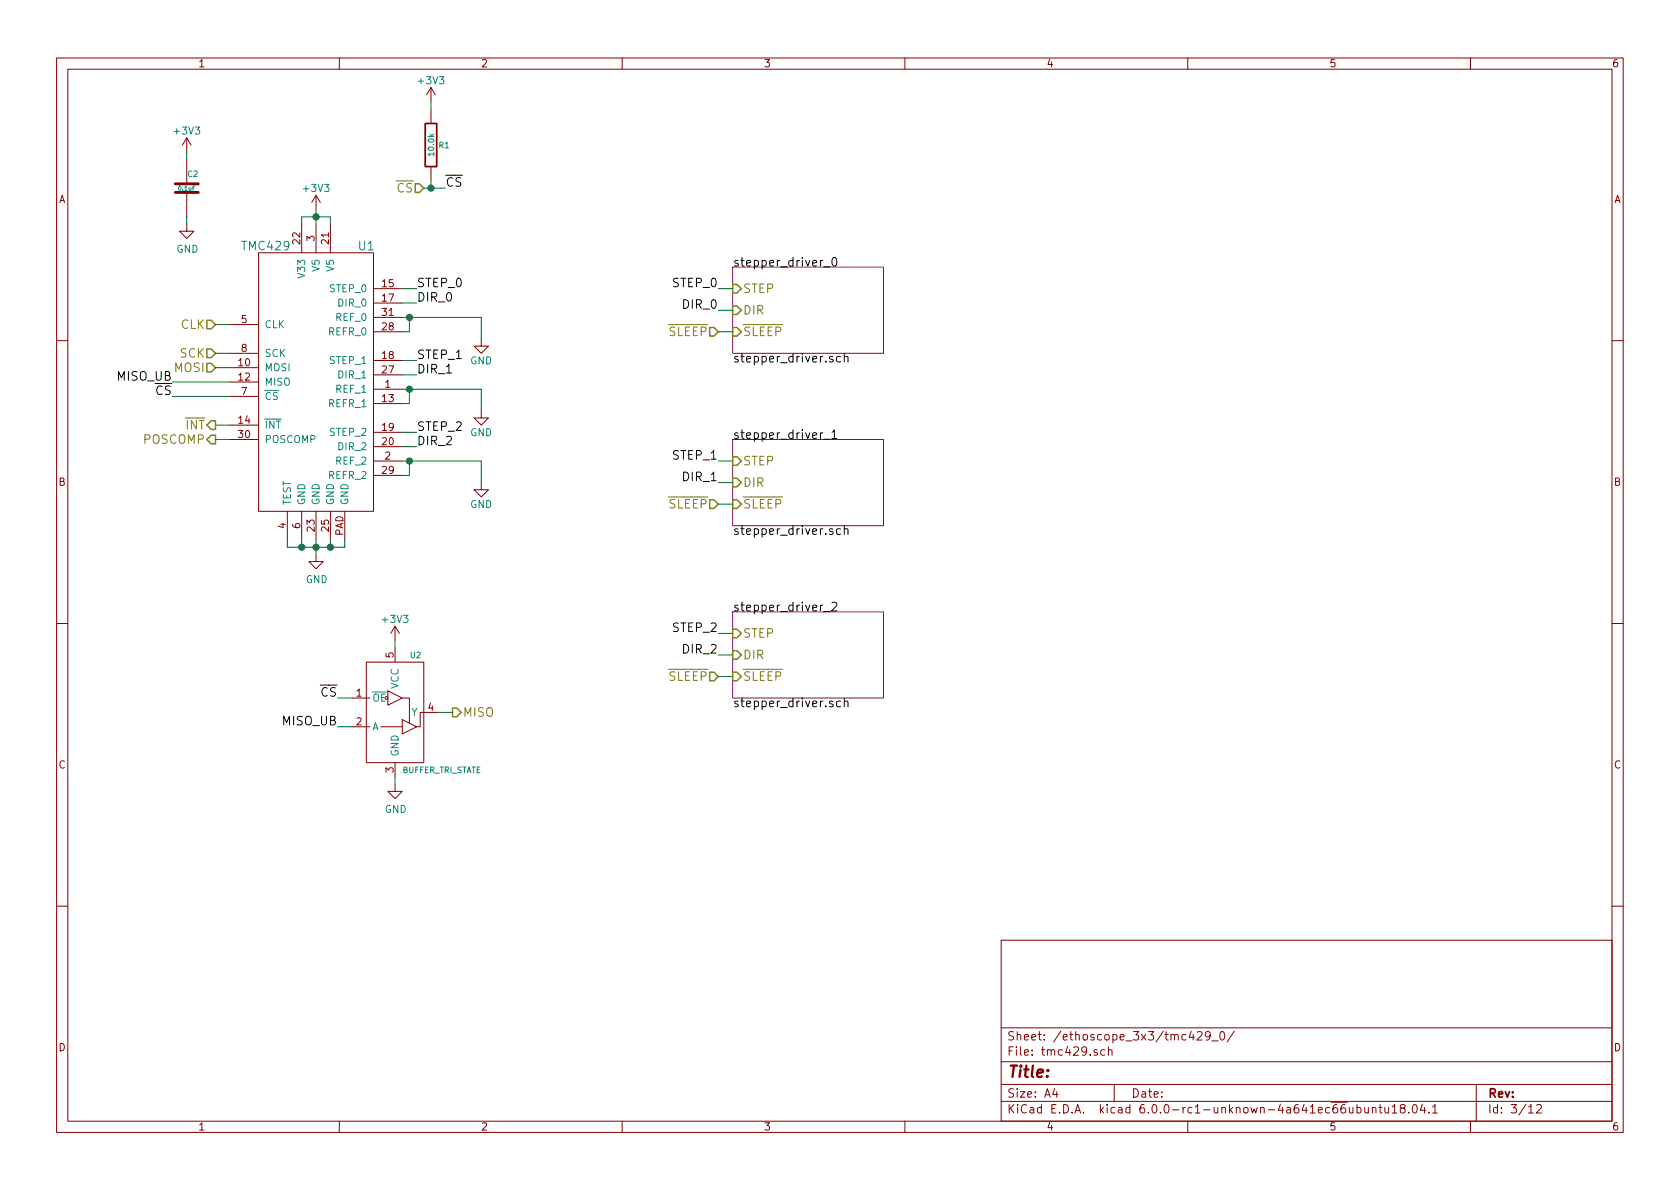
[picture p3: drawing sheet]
<svg xmlns="http://www.w3.org/2000/svg" width="297mm" height="210mm" viewBox="0 0 297 210" stroke-linecap="round" stroke-linejoin="round" font-family="sans-serif">
<g fill="none" stroke="#840000" stroke-width=".18">
<path d="M10 10.3h277v189.9h-277zM12 12.2h273v186.1h-273zM60 10.3v1.9M76.2 15.5v2.5M76.2 19.3v2.5M76.2 15.5l-.8 1.3M76.2 15.5l.8 1.3M110 10.3v1.9M160 10.3v1.9M210 10.3v1.9M260 10.3v1.9M33 39.6v1.3h1.3l-1.3 1.3-1.3-1.3h1.3"/>
<path d="M33 24.4v2.5M33 28.2v4.3M33 34v4.3M33 24.4l-.7 1.2M33 24.4l.8 1.2M53.3 39.6v5.1M55.9 34.5v2.6M55.9 39.6v5.1M55.9 34.5l-.8 1.3M55.9 34.5l.7 1.3M58.4 39.6v5.1M76.2 29.5v2.5"/>
<path d="M40.6 57.4h5.1M45.7 44.7h20.3v45.7h-20.3zM66 51h5.1M66 53.6h5.1M66 58.7h5.1M66 56.1h5.1M85.1 59.9v1.3h1.3l-1.3 1.3-1.3-1.3h1.3M10 60.2h2M40.6 65h5.1M40.6 67.6h5.1M40.6 75.2h5.1M40.6 77.7h5.1"/>
<path d="M40.6 70.1h5.1M40.6 62.5h5.1M66 68.8h5.1M66 71.4h5.1M66 63.7h5.1M66 76.4h5.1M66 79h5.1M66 66.3h5.1M85.1 72.6v1.3h1.3l-1.3 1.3-1.3-1.3h1.3M285 60.2h2M50.8 90.4v5.1M53.3 90.4v5.1"/>
<path d="M55.9 98v1.3h1.2l-1.2 1.3-1.3-1.3h1.3M55.9 90.4v5.1M58.4 90.4v5.1M61 90.4v5.1M66 81.5h5.1M66 84.1h5.1M85.1 85.3v1.3h1.3l-1.3 1.3-1.3-1.3h1.3M10 110.3h2M64.8 117.1h10.1v17.8h-10.1zM69.8 110.7v2.6M69.8 114.5v2.6M69.8 110.7l-.7 1.3"/>
<path d="M69.8 110.7l.8 1.3M285 110.3h2M62.2 128.5h3.2M62.2 123.4h3.2M67.3 128.5h3.8M68.6 122.2l2.5 1.2-2.5 1.3zM69.8 138.7v1.2h1.3l-1.3 1.3-1.2-1.3h1.2M69.8 134.9v2.5M71.1 123.4h1.3v4.5M71.1 127.2l2.6 1.3-2.6 1.3zM77.5 126h-3.2v2.5h-.6M10 160.2h2"/>
<path d="M177 166.3h108v32h-108zM285 160.2h2M60 198.3v1.9M110 198.3v1.9M160 198.3v1.9M177 194.8h108M177 191.8h108M177 187.8h108M177 181.8h108M186.5 192.5l-.4 1h1M186.8 193v1M194 185.7l-.4-.1-.2 .2 .1 .2 .5 .2v.3h-.6"/>
<path d="M195.3 185.7l-.4-.1-.3 .3 .1 .6 .2 .1 .4-.1M196 185.7l.2-.1 .3 .1 .1 .9M196 185.1v1.5M197 191.8v3M210 198.3v1.9M210.6 182.3l-.3 1.1h.9M211 182.9v1M211.7 182.6l.2-.2h.3l.3 .2v.2l-.9 1.1h.9M214 183.1l-.3 .3h-.3l-.3-.3v-.4l.2-.2 .4-.1 .2 .2a1.13 1.13 0 0 1-.2 1.2l-.4 .1M214.2 184.1h1.2M215.8 182.6l.2-.2a.8 .8 0 0 1 .6 .8 .8 .8 0 0 1-.6 .7l-.2-.1-.1-.4zM218.2 182.3l-1.2 2"/>
<path d="M238.6 195.8l.1 .9 .3 .1 .2-.1M239.2 195.8v1M239.9 195.9l.5-.1 .2 .3v.6l-.2 .1-.5-.1M239.9 195.3v1.5M241.3 195.8l.1 .9 .3 .1 .2-.1M241.9 195.8v1M242.6 196l.3-.2 .3 .1 .1 .9M242.6 195.8v1M243.8 195.8h.6M244 195.3v1.3l.4 .2M244.9 195.8v.8a.39 .39 0 0 0 .6 .1M245.5 195.8v1"/>
<path d="M246.2 195.8l.4-.5v1.5M246.2 196.8h.8M247.9 196l-.3-.3v-.2l.3-.2 .4 .1 .1 .2v.2l-.7 .2a.48 .48 0 0 0-.1 .7l.3 .1 .5-.1a.48 .48 0 0 0-.1-.7h-.2M249.1 196.7v.1M249.9 195.5l.2-.2a.81 .81 0 0 1 .6 .6 .81 .81 0 0 1-.3 .8l-.2 .1a.79 .79 0 0 1-.3-1.3zM251.5 195.2l-.4 1.1h1M251.9 195.8v1M252.6 196.7v.1M253.3 195.8l.4-.5v1.5M253.3 196.8h.8M260 198.3v1.9M261 191.8v6.5"/>
<path d="M270.3 195.8l.4-.5v1.5M270.3 196.8h.8M271.7 195.5l.2-.2h.4l.2 .5-.9 1h.9"/>
</g>
<g fill="none" stroke="#848400" stroke-width=".25">
<path d="M73.4 32.5h.8l.7 .8-.7 .7h-.8zM36.6 56.6h.7l.8 .8-.8 .8h-.7zM125.5 57.9h.7l.8 .8-.8 .7h-.7zM129.5 50.3h.8l.8 .7-.8 .8h-.8zM129.5 54.1h.8l.8 .8-.8 .7h-.8zM129.5 57.9h.8l.8 .8-.8 .7h-.8zM36.6 61.7h.7l.8 .8-.8 .7h-.7zM36.6 64.3h.7l.8 .7-.8 .8h-.7zM36.6 77.7l.7-.7h.8v1.5h-.8zM37.3 74.4h.8v1.5h-.8l-.7-.7zM125.5 88.4h.7l.8 .7-.8 .8h-.7zM129.5 80.8h.8l.8 .7-.8 .8h-.8z"/>
<path d="M129.5 84.6h.8l.8 .7-.8 .8h-.8zM129.5 88.4h.8l.8 .7-.8 .8h-.8zM125.5 118.9h.7l.8 .7-.8 .8h-.7zM129.5 111.2h.8l.8 .8-.8 .8h-.8zM129.5 115.1h.8l.8 .7-.8 .8h-.8zM129.5 118.9h.8l.8 .7-.8 .8h-.8zM80 125.2h.8l.7 .8-.7 .7h-.8z"/>
</g>
<g fill="none" stroke="#008400" stroke-width=".18">
<path d="M76.2 18v1.3M33 26.9v1.3M33 38.3v1.3M53.3 39.6v-1.3h5.1v1.3M55.9 37.1v2.5M74.9 33.3h3.8M76.2 32v1.3M38.1 57.4h2.5M71.1 51h2.6M71.1 53.6h2.6M71.1 56.1h14v3.8M72.4 56.1v2.6h-1.3"/>
<path d="M127 51h2.5M127 58.7h2.5M127 54.9h2.5M30.5 70.1h10.1M30.5 67.6h10.1M38.1 62.5h2.5M38.1 65h2.5M38.1 75.2h2.5M38.1 77.7h2.5M71.1 63.7h2.6M71.1 66.3h2.6M71.1 76.4h2.6"/>
<path d="M71.1 79h2.6M71.1 68.8h14v3.8M72.4 68.8v2.6h-1.3M50.8 95.5v1.3h10.2v-1.3M53.3 95.5v1.3M55.9 95.5v2.5M58.4 95.5v1.3M71.1 81.5h14v3.8M72.4 81.5v2.6h-1.3M127 89.1h2.5M127 81.5h2.5M127 85.3h2.5"/>
<path d="M69.8 113.3v1.2M127 119.6h2.5M127 112h2.5M127 115.8h2.5M59.7 128.5h2.5M59.7 123.4h2.5M69.8 137.4v1.3M77.5 126h2.5"/>
</g>
<g fill="#008400" stroke="#008400" stroke-width=".25">
<circle cx="55.9" cy="38.3" r=".51"/>
<circle cx="53.3" cy="96.8" r=".51"/>
<circle cx="55.9" cy="96.8" r=".51"/>
<circle cx="58.4" cy="96.8" r=".51"/>
<circle cx="72.4" cy="56.1" r=".51"/>
<circle cx="72.4" cy="68.8" r=".51"/>
<circle cx="72.4" cy="81.5" r=".51"/>
<circle cx="76.2" cy="33.3" r=".51"/>
</g>
<path d="M31 34h4.1M31 32.5h4.1" fill="none" stroke="#840000" stroke-width=".51"/>
<path d="M129.5 47.2h26.7v15.3h-26.7zM129.5 77.7h26.7v15.3h-26.7zM129.5 108.2h26.7v15.2h-26.7z" fill="none" stroke="#840084" stroke-width=".18"/>
<g fill="none" stroke="#000" stroke-width=".18">
<path d="M145.6 47.2h1.2M147.2 45.7l.4-.2a.97 .97 0 0 1 0 1.6 .84 .84 0 0 1-.4-1.4zM145.6 77.7h1.2M147.1 76.4l.4-.4v1.5M147.1 77.5h.9M148.6 63.1l-.4-.1-.2 .1v.8a.48 .48 0 0 0 .6 .1M149.3 63.1l.2-.1 .4 .1v.9M149.3 62.5v1.5M148.6 93.6l-.4-.1-.2 .1v.8a.48 .48 0 0 0 .6 0M149.3 93.6l.2-.1 .4 .1v.9M149.3 93v1.5M145.6 108.1h1.2"/>
<path d="M147.1 106.6l.6-.1 .2 .1 .1 .3-.1 .2-.9 .9h1M148.6 124h-.4l-.2 .1v.7a.48 .48 0 0 0 .6 .1M149.3 124.1l.2-.1h.4v1M149.3 123.5v1.5"/>
</g>
<path d="M75.2 21.8h2v7.7h-2z" fill="none" stroke="#840000" stroke-width=".3"/>
<text font-size="2.8" fill="#840000" x="178" y="190.5">Title:</text>
<g font-size="2.1" fill="#848400">
<text x="70.2" y="34">CS</text>
<text x="131.3" y="51.8">STEP</text>
<text x="32" y="58.2">CLK</text>
<text x="118.3" y="59.4">SLEEP</text>
<text x="131.3" y="55.6">DIR</text>
<text x="131.3" y="59.4">SLEEP</text>
<text x="30.9" y="65.8">MOSI</text>
<text x="31.9" y="63.2">SCK</text>
<text x="32.9" y="75.9">INT</text>
<text x="25.5" y="78.5">POSCOMP</text>
<text x="131.3" y="82.3">STEP</text>
<text x="118.3" y="89.9">SLEEP</text>
<text x="131.3" y="86.1">DIR</text>
<text x="131.3" y="89.9">SLEEP</text>
<text x="131.3" y="112.8">STEP</text>
<text x="131.3" y="116.6">DIR</text>
<text x="118.3" y="120.4">SLEEP</text>
<text x="131.3" y="120.4">SLEEP</text>
<text x="81.8" y="126.7">MISO</text>
</g>
<g font-size="2.1">
<text x="78.7" y="33">CS</text>
<text x="129.5" y="47.1">stepper_driver_0</text>
<text x="73.7" y="50.8">STEP_0</text>
<text x="73.7" y="53.3">DIR_0</text>
<text x="119.1" y="50.8">STEP_0</text>
<text x="121" y="54.6">DIR_0</text>
<text x="73.7" y="63.5">STEP_1</text>
<text x="129.5" y="64.1">stepper_driver.sch</text>
<text x="20.8" y="67.3">MISO_UB</text>
<text x="27.5" y="69.8">CS</text>
<text x="73.7" y="66">DIR_1</text>
<text x="73.7" y="76.2">STEP_2</text>
<text x="129.5" y="77.6">stepper_driver_1</text>
<text x="73.7" y="78.7">DIR_2</text>
<text x="119.1" y="81.3">STEP_1</text>
<text x="121" y="85.1">DIR_1</text>
<text x="129.5" y="94.6">stepper_driver.sch</text>
<text x="119.1" y="111.8">STEP_2</text>
<text x="129.5" y="108.1">stepper_driver_2</text>
<text x="121" y="115.6">DIR_2</text>
<text x="56.7" y="123.2">CS</text>
<text x="129.5" y="125.1">stepper_driver.sch</text>
<text x="50" y="128.3">MISO_UB</text>
</g>
<g font-size="2.1" fill="#008484">
<text x="42.9" y="44.3">TMC429</text>
<text x="63.4" y="44.3">U1</text>
</g>
<g font-size="2.1" fill="#840000">
<text x="178" y="184">Sheet: /ethoscope_3x3/tmc429_0/</text>
<text x="178" y="186.7">File: tmc429.sch</text>
<text x="178" y="196.9">KiCad E.D.A. kicad 6.0.0-rc1-unknown-4a641ec66ubuntu18.04.1</text>
<text x="178" y="194.1">Size: A4</text>
<text x="200" y="194.1">Date:</text>
<text x="263" y="194.1">Rev:</text>
<text x="263" y="196.9">Id: 3/12</text>
</g>
<g font-size="1.8" fill="#840000">
<text x="35" y="11.9">1</text>
<text x="85" y="11.9">2</text>
<text x="135" y="11.9">3</text>
<text x="185" y="11.9">4</text>
<text x="235" y="11.9">5</text>
<text x="285" y="11.9">6</text>
<text x="10.4" y="35.9">A</text>
<text x="285.4" y="35.9">A</text>
<text x="53.1" y="43.1" transform="rotate(-90 53.1 43.1)">22</text>
<text x="55.6" y="42.6" transform="rotate(-90 55.6 42.6)">3</text>
<text x="58.2" y="43.1" transform="rotate(-90 58.2 43.1)">21</text>
<text x="67.6" y="50.8">15</text>
<text x="67.6" y="53.3">17</text>
<text x="42.7" y="57.1">5</text>
<text x="67.6" y="58.4">28</text>
<text x="67.6" y="55.9">31</text>
<text x="42.2" y="64.8">10</text>
<text x="42.7" y="62.2">8</text>
<text x="67.6" y="63.5">18</text>
<text x="42.2" y="67.3">12</text>
<text x="42.7" y="69.8">7</text>
<text x="67.6" y="71.1">13</text>
<text x="67.6" y="66">27</text>
<text x="68.1" y="68.6">1</text>
<text x="42.2" y="74.9">14</text>
<text x="42.2" y="77.5">30</text>
<text x="67.6" y="76.2">19</text>
<text x="67.6" y="78.7">20</text>
<text x="67.6" y="83.8">29</text>
<text x="68.1" y="81.3">2</text>
<text x="10.4" y="85.9">B</text>
<text x="285.4" y="85.9">B</text>
<text x="50.5" y="93.4" transform="rotate(-90 50.5 93.4)">4</text>
<text x="53.1" y="93.4" transform="rotate(-90 53.1 93.4)">6</text>
<text x="55.6" y="93.9" transform="rotate(-90 55.6 93.9)">23</text>
<text x="58.2" y="93.9" transform="rotate(-90 58.2 93.9)">25</text>
<text x="60.7" y="94.8" transform="rotate(-90 60.7 94.8)">PAD</text>
<text x="69.6" y="116.3" transform="rotate(-90 69.6 116.3)">5</text>
<text x="63" y="123.2">1</text>
<text x="75.7" y="125.7">4</text>
<text x="63" y="128.3">2</text>
<text x="10.4" y="135.9">C</text>
<text x="69.6" y="136.6" transform="rotate(-90 69.6 136.6)">3</text>
<text x="285.4" y="135.9">C</text>
<text x="10.4" y="185.9">D</text>
<text x="285.4" y="185.9">D</text>
<text x="35" y="199.9">1</text>
<text x="85" y="199.9">2</text>
<text x="135" y="199.9">3</text>
<text x="185" y="199.9">4</text>
<text x="235" y="199.9">5</text>
<text x="285" y="199.9">6</text>
</g>
<g font-size="1.8" fill="#008484">
<text x="74.1" y="14.9">+3V3</text>
<text x="30.9" y="23.8">+3V3</text>
<text x="53.8" y="34">+3V3</text>
<text x="31.2" y="44.7">GND</text>
<text x="56.5" y="47.9" transform="rotate(-90 56.5 47.9)">V5</text>
<text x="59.1" y="47.9" transform="rotate(-90 59.1 47.9)">V5</text>
<text x="54" y="48.9" transform="rotate(-90 54 48.9)">V33</text>
<text x="58.4" y="51.7">STEP_0</text>
<text x="46.7" y="58">CLK</text>
<text x="58.2" y="59.3">REFR_0</text>
<text x="59.5" y="56.8">REF_0</text>
<text x="60" y="54.2">DIR_0</text>
<text x="46.7" y="65.7">MOSI</text>
<text x="46.7" y="63.1">SCK</text>
<text x="58.4" y="64.4">STEP_1</text>
<text x="83.1" y="64.4">GND</text>
<text x="46.7" y="68.2">MISO</text>
<text x="46.7" y="70.7">CS</text>
<text x="59.5" y="69.5">REF_1</text>
<text x="60" y="66.9">DIR_1</text>
<text x="46.7" y="75.8">INT</text>
<text x="58.2" y="72">REFR_1</text>
<text x="58.4" y="77.1">STEP_2</text>
<text x="83.1" y="77.1">GND</text>
<text x="46.7" y="78.4">POSCOMP</text>
<text x="59.5" y="82.2">REF_2</text>
<text x="60" y="79.6">DIR_2</text>
<text x="51.4" y="89.4" transform="rotate(-90 51.4 89.4)">TEST</text>
<text x="54" y="89.4" transform="rotate(-90 54 89.4)">GND</text>
<text x="56.5" y="89.4" transform="rotate(-90 56.5 89.4)">GND</text>
<text x="58.2" y="84.7">REFR_2</text>
<text x="59.1" y="89.4" transform="rotate(-90 59.1 89.4)">GND</text>
<text x="61.6" y="89.4" transform="rotate(-90 61.6 89.4)">GND</text>
<text x="83.1" y="89.8">GND</text>
<text x="54.1" y="103.1">GND</text>
<text x="67.8" y="110.2">+3V3</text>
<text x="65.8" y="124.1">OE</text>
<text x="70.5" y="121.8" transform="rotate(-90 70.5 121.8)">VCC</text>
<text x="65.8" y="129.2">A</text>
<text x="72.7" y="126.6">Y</text>
<text x="70.5" y="133.9" transform="rotate(-90 70.5 133.9)">GND</text>
<text x="68" y="143.8">GND</text>
</g>
<g font-size="1.4" fill="#008484">
<text x="76.8" y="27.4" transform="rotate(-90 76.8 27.4)">10.0k</text>
<text x="77.6" y="26.2">R1</text>
<text x="33.2" y="31.3">C2</text>
<text x="72.6" y="116.4">U2</text>
<text x="71" y="136.7">BUFFER_TRI_STATE</text>
</g>
<text font-size="1.1" fill="#008484" x="31.6" y="33.7">0.1uF</text>
</svg>
